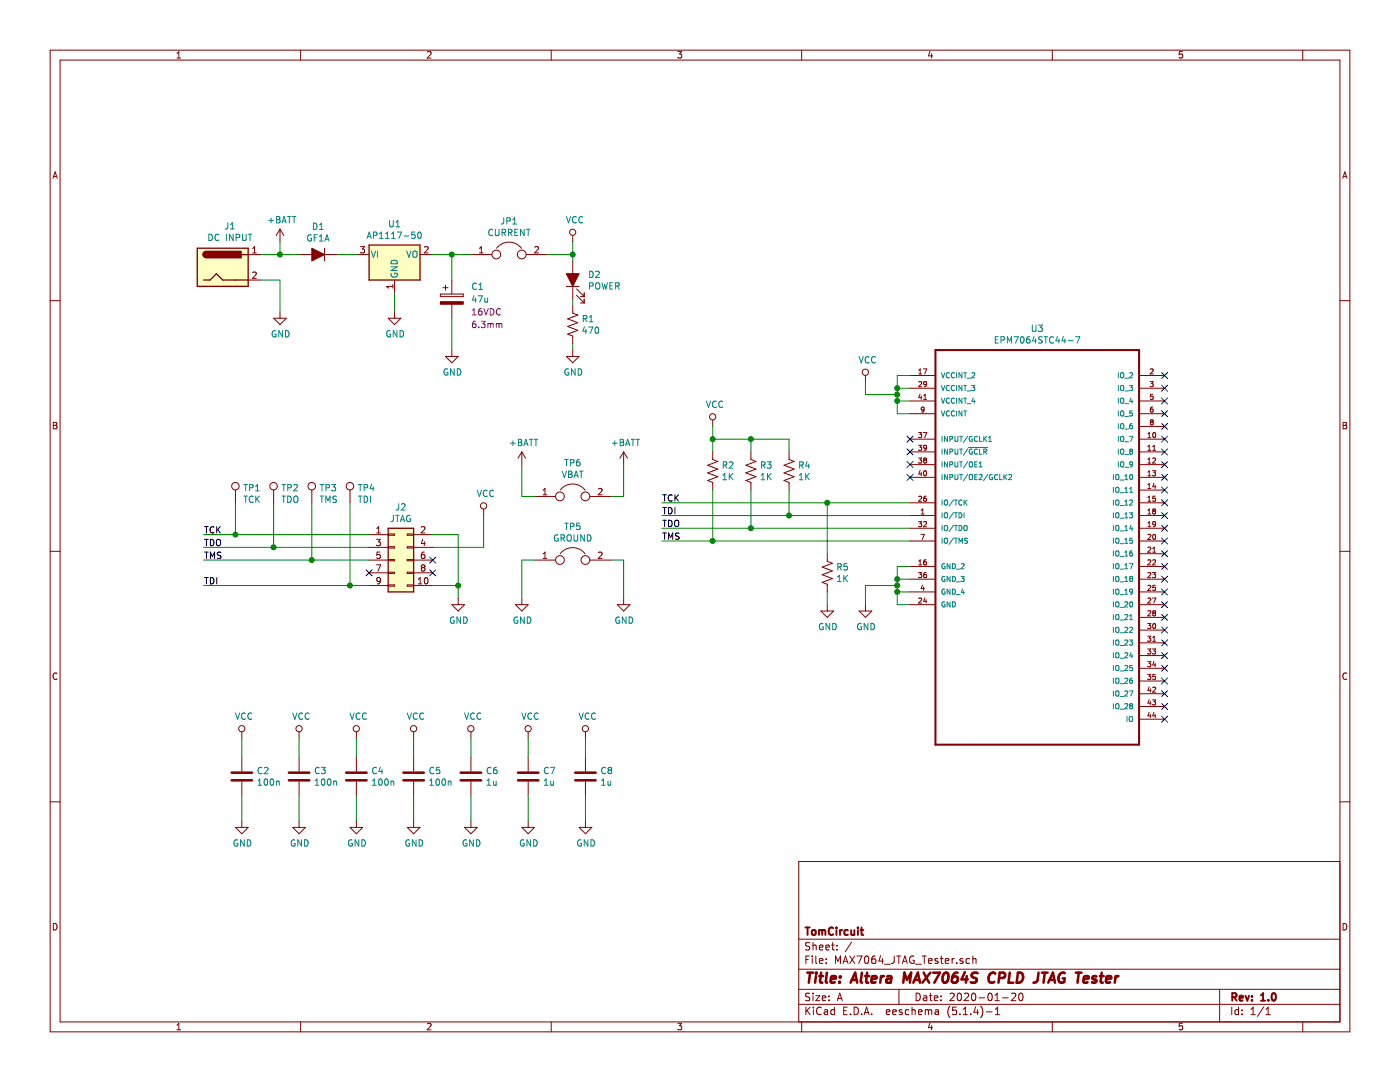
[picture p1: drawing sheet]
EESchema Schematic File Version 4
LIBS:MAX7064_JTAG_Tester-cache
EELAYER 30 0
EELAYER END
$Descr A 11000 8500
encoding utf-8
Sheet 1 1
Title "Altera MAX7064S CPLD JTAG Tester"
Date "2020-01-20"
Rev "1.0"
Comp "TomCircuit"
Comment1 ""
Comment2 ""
Comment3 ""
Comment4 ""
$EndDescr
$Comp
L Connector_Generic:Conn_02x05_Odd_Even J2
U 1 1
P 3100 4400
F 0 "J2" H 3150 4817 50  0000 C CNN
F 1 "JTAG" H 3150 4726 50  0000 C CNN
F 2 "Connectors_Samtec:SDL-110-X-XX_2x05" H 3100 4400 50  0001 C CNN
F 3 "~" H 3100 4400 50  0001 C CNN
	1    3100 4400
	1    0    0    -1  
$EndComp
$Comp
L Device:LED_ALT D2
U 1 1
P 4500 2200
F 0 "D2" V 4539 2082 50  0000 R CNN
F 1 "POWER" V 4448 2082 50  0000 R CNN
F 2 "LEDs:LED_0805_HandSoldering" H 4500 2200 50  0001 C CNN
F 3 "~" H 4500 2200 50  0001 C CNN
	1    4500 2200
	0    -1   -1   0   
$EndComp
$Comp
L Device:R_US R5
U 1 1
P 6500 4500
F 0 "R5" H 6568 4546 50  0000 L CNN
F 1 "1K" H 6568 4455 50  0000 L CNN
F 2 "Resistors_SMD:R_0805_HandSoldering" V 6540 4490 50  0001 C CNN
F 3 "~" H 6500 4500 50  0001 C CNN
	1    6500 4500
	1    0    0    -1  
$EndComp
$Comp
L Device:C C2
U 1 1
P 1900 6100
F 0 "C2" H 2015 6146 50  0000 L CNN
F 1 "100n" H 2015 6055 50  0000 L CNN
F 2 "Capacitors_SMD:C_0603_HandSoldering" H 1938 5950 50  0001 C CNN
F 3 "~" H 1900 6100 50  0001 C CNN
	1    1900 6100
	1    0    0    -1  
$EndComp
$Comp
L Device:R_US R4
U 1 1
P 6200 3700
F 0 "R4" H 6268 3746 50  0000 L CNN
F 1 "1K" H 6268 3655 50  0000 L CNN
F 2 "Resistors_SMD:R_0805_HandSoldering" V 6240 3690 50  0001 C CNN
F 3 "~" H 6200 3700 50  0001 C CNN
	1    6200 3700
	1    0    0    -1  
$EndComp
$Comp
L Device:R_US R3
U 1 1
P 5900 3700
F 0 "R3" H 5968 3746 50  0000 L CNN
F 1 "1K" H 5968 3655 50  0000 L CNN
F 2 "Resistors_SMD:R_0805_HandSoldering" V 5940 3690 50  0001 C CNN
F 3 "~" H 5900 3700 50  0001 C CNN
	1    5900 3700
	1    0    0    -1  
$EndComp
$Comp
L Device:R_US R2
U 1 1
P 5600 3700
F 0 "R2" H 5668 3746 50  0000 L CNN
F 1 "1K" H 5668 3655 50  0000 L CNN
F 2 "Resistors_SMD:R_0805_HandSoldering" V 5640 3690 50  0001 C CNN
F 3 "~" H 5600 3700 50  0001 C CNN
	1    5600 3700
	1    0    0    -1  
$EndComp
Wire Wire Line
	6500 3950 6500 4350
Wire Wire Line
	6200 4050 6200 3850
Wire Wire Line
	5900 4150 5900 3850
Wire Wire Line
	5600 4250 5600 3850
Wire Wire Line
	6500 3950 5200 3950
Connection ~ 6500 3950
Wire Wire Line
	5200 4050 6200 4050
Connection ~ 6200 4050
Wire Wire Line
	5900 4150 5200 4150
Connection ~ 5900 4150
Wire Wire Line
	5600 4250 5200 4250
Connection ~ 5600 4250
$Comp
L power:GND #PWR014
U 1 1
P 6500 4750
F 0 "#PWR014" H 6500 4500 50  0001 C CNN
F 1 "GND" H 6505 4577 50  0000 C CNN
F 2 "" H 6500 4750 50  0001 C CNN
F 3 "" H 6500 4750 50  0001 C CNN
	1    6500 4750
	1    0    0    -1  
$EndComp
Wire Wire Line
	6500 4650 6500 4750
Wire Wire Line
	6200 3550 6200 3450
Wire Wire Line
	6200 3450 5900 3450
Wire Wire Line
	5900 3450 5900 3550
Wire Wire Line
	5900 3450 5600 3450
Wire Wire Line
	5600 3450 5600 3550
Connection ~ 5900 3450
Wire Wire Line
	5600 3450 5600 3350
Connection ~ 5600 3450
$Comp
L power:VCC #PWR05
U 1 1
P 5600 3350
F 0 "#PWR05" H 5600 3200 50  0001 C CNN
F 1 "VCC" H 5617 3523 50  0000 C CNN
F 2 "" H 5600 3350 50  0001 C CNN
F 3 "" H 5600 3350 50  0001 C CNN
	1    5600 3350
	1    0    0    -1  
$EndComp
Text Label 5200 3950 0    50   ~ 0
TCK
Text Label 5200 4050 0    50   ~ 0
TDI
Text Label 5200 4150 0    50   ~ 0
TDO
Text Label 5200 4250 0    50   ~ 0
TMS
$Comp
L Device:R_US R1
U 1 1
P 4500 2550
F 0 "R1" H 4568 2596 50  0000 L CNN
F 1 "470" H 4568 2505 50  0000 L CNN
F 2 "Resistors_SMD:R_0805_HandSoldering" V 4540 2540 50  0001 C CNN
F 3 "~" H 4500 2550 50  0001 C CNN
	1    4500 2550
	1    0    0    -1  
$EndComp
$Comp
L power:GND #PWR07
U 1 1
P 4500 2750
F 0 "#PWR07" H 4500 2500 50  0001 C CNN
F 1 "GND" H 4505 2577 50  0000 C CNN
F 2 "" H 4500 2750 50  0001 C CNN
F 3 "" H 4500 2750 50  0001 C CNN
	1    4500 2750
	1    0    0    -1  
$EndComp
Wire Wire Line
	4500 2350 4500 2400
$Comp
L power:VCC #PWR01
U 1 1
P 4500 1900
F 0 "#PWR01" H 4500 1750 50  0001 C CNN
F 1 "VCC" H 4517 2073 50  0000 C CNN
F 2 "" H 4500 1900 50  0001 C CNN
F 3 "" H 4500 1900 50  0001 C CNN
	1    4500 1900
	1    0    0    -1  
$EndComp
Wire Wire Line
	4500 2700 4500 2750
$Comp
L power:GND #PWR04
U 1 1
P 3100 2450
F 0 "#PWR04" H 3100 2200 50  0001 C CNN
F 1 "GND" H 3105 2277 50  0000 C CNN
F 2 "" H 3100 2450 50  0001 C CNN
F 3 "" H 3100 2450 50  0001 C CNN
	1    3100 2450
	1    0    0    -1  
$EndComp
$Comp
L power:VCC #PWR021
U 1 1
P 3800 4050
F 0 "#PWR021" H 3800 3900 50  0001 C CNN
F 1 "VCC" H 3817 4223 50  0000 C CNN
F 2 "" H 3800 4050 50  0001 C CNN
F 3 "" H 3800 4050 50  0001 C CNN
	1    3800 4050
	1    0    0    -1  
$EndComp
Wire Wire Line
	3800 4300 3800 4050
Wire Wire Line
	3400 4300 3800 4300
Wire Wire Line
	3400 4200 3600 4200
Wire Wire Line
	3600 4200 3600 4600
Wire Wire Line
	3600 4600 3400 4600
$Comp
L power:GND #PWR022
U 1 1
P 3600 4700
F 0 "#PWR022" H 3600 4450 50  0001 C CNN
F 1 "GND" H 3605 4527 50  0000 C CNN
F 2 "" H 3600 4700 50  0001 C CNN
F 3 "" H 3600 4700 50  0001 C CNN
	1    3600 4700
	1    0    0    -1  
$EndComp
Wire Wire Line
	3600 4600 3600 4700
Connection ~ 3600 4600
NoConn ~ 3400 4400
NoConn ~ 3400 4500
NoConn ~ 2900 4500
Wire Wire Line
	2900 4200 1850 4200
Wire Wire Line
	2900 4300 2150 4300
Wire Wire Line
	2900 4400 2450 4400
Wire Wire Line
	2900 4600 2750 4600
Text Label 1600 4200 0    50   ~ 0
TCK
Text Label 1600 4300 0    50   ~ 0
TDO
Text Label 1600 4400 0    50   ~ 0
TMS
Text Label 1600 4600 0    50   ~ 0
TDI
$Comp
L Regulator_Linear:AP1117-50 U1
U 1 1
P 3100 2000
F 0 "U1" H 3100 2242 50  0000 C CNN
F 1 "AP1117-50" H 3100 2151 50  0000 C CNN
F 2 "TO_SOT_Packages_SMD:SOT-223-3_TabPin2" H 3100 2200 50  0001 C CNN
F 3 "http://www.diodes.com/datasheets/AP1117.pdf" H 3200 1750 50  0001 C CNN
	1    3100 2000
	1    0    0    -1  
$EndComp
Wire Wire Line
	3100 2300 3100 2450
Wire Wire Line
	4500 1900 4500 2000
Connection ~ 4500 2000
Wire Wire Line
	4500 2000 4500 2050
$Comp
L Device:CP C1
U 1 1
P 3550 2350
F 0 "C1" H 3700 2450 50  0000 L CNN
F 1 "47u" H 3700 2350 50  0000 L CNN
F 2 "Capacitors_SMD:CP_Elec_6.3x4.5" H 3588 2200 50  0001 C CNN
F 3 "~" H 3550 2350 50  0001 C CNN
F 4 "16VDC" H 3700 2250 50  0000 L CNN "Voltage"
F 5 "6.3mm" H 3700 2150 50  0000 L CNN "Case"
	1    3550 2350
	1    0    0    -1  
$EndComp
$Comp
L power:GND #PWR06
U 1 1
P 3550 2750
F 0 "#PWR06" H 3550 2500 50  0001 C CNN
F 1 "GND" H 3555 2577 50  0000 C CNN
F 2 "" H 3550 2750 50  0001 C CNN
F 3 "" H 3550 2750 50  0001 C CNN
	1    3550 2750
	1    0    0    -1  
$EndComp
Wire Wire Line
	3550 2500 3550 2750
Wire Wire Line
	3550 2200 3550 2000
Wire Wire Line
	3400 2000 3550 2000
Wire Wire Line
	4300 2000 4500 2000
$Comp
L Device:Jumper JP1
U 1 1
P 4000 2000
F 0 "JP1" H 4000 2264 50  0000 C CNN
F 1 "CURRENT" H 4000 2173 50  0000 C CNN
F 2 "Pin_Headers:Pin_Header_Straight_1x02_Pitch2.54mm" H 4000 2000 50  0001 C CNN
F 3 "~" H 4000 2000 50  0001 C CNN
	1    4000 2000
	1    0    0    -1  
$EndComp
Connection ~ 3550 2000
Wire Wire Line
	3550 2000 3700 2000
$Comp
L Connector:Barrel_Jack J1
U 1 1
P 1750 2100
F 0 "J1" H 1807 2425 50  0000 C CNN
F 1 "DC INPUT" H 1807 2334 50  0000 C CNN
F 2 "Connectors:Barrel_Jack_CUI_PJ-102AH" H 1800 2060 50  0001 C CNN
F 3 "~" H 1800 2060 50  0001 C CNN
	1    1750 2100
	1    0    0    -1  
$EndComp
$Comp
L Device:D_ALT D1
U 1 1
P 2500 2000
F 0 "D1" H 2500 1784 50  0000 C CNN
F 1 "GF1A" H 2500 1875 50  0000 C CNN
F 2 "Diodes_SMD:D_SMA_Handsoldering" H 2500 2000 50  0001 C CNN
F 3 "~" H 2500 2000 50  0001 C CNN
	1    2500 2000
	-1   0    0    1   
$EndComp
Wire Wire Line
	2050 2000 2200 2000
$Comp
L power:GND #PWR03
U 1 1
P 2200 2450
F 0 "#PWR03" H 2200 2200 50  0001 C CNN
F 1 "GND" H 2205 2277 50  0000 C CNN
F 2 "" H 2200 2450 50  0001 C CNN
F 3 "" H 2200 2450 50  0001 C CNN
	1    2200 2450
	1    0    0    -1  
$EndComp
Wire Wire Line
	2200 2200 2200 2450
Wire Wire Line
	2050 2200 2200 2200
Wire Wire Line
	2650 2000 2800 2000
$Comp
L power:VCC #PWR08
U 1 1
P 1900 5800
F 0 "#PWR08" H 1900 5650 50  0001 C CNN
F 1 "VCC" H 1917 5973 50  0000 C CNN
F 2 "" H 1900 5800 50  0001 C CNN
F 3 "" H 1900 5800 50  0001 C CNN
	1    1900 5800
	1    0    0    -1  
$EndComp
Wire Wire Line
	1900 5950 1900 5800
$Comp
L power:GND #PWR015
U 1 1
P 1900 6450
F 0 "#PWR015" H 1900 6200 50  0001 C CNN
F 1 "GND" H 1905 6277 50  0000 C CNN
F 2 "" H 1900 6450 50  0001 C CNN
F 3 "" H 1900 6450 50  0001 C CNN
	1    1900 6450
	1    0    0    -1  
$EndComp
Wire Wire Line
	1900 6250 1900 6450
$Comp
L Device:C C3
U 1 1
P 2350 6100
F 0 "C3" H 2465 6146 50  0000 L CNN
F 1 "100n" H 2465 6055 50  0000 L CNN
F 2 "Capacitors_SMD:C_0603_HandSoldering" H 2388 5950 50  0001 C CNN
F 3 "~" H 2350 6100 50  0001 C CNN
	1    2350 6100
	1    0    0    -1  
$EndComp
$Comp
L power:VCC #PWR09
U 1 1
P 2350 5800
F 0 "#PWR09" H 2350 5650 50  0001 C CNN
F 1 "VCC" H 2367 5973 50  0000 C CNN
F 2 "" H 2350 5800 50  0001 C CNN
F 3 "" H 2350 5800 50  0001 C CNN
	1    2350 5800
	1    0    0    -1  
$EndComp
Wire Wire Line
	2350 5950 2350 5800
$Comp
L power:GND #PWR016
U 1 1
P 2350 6450
F 0 "#PWR016" H 2350 6200 50  0001 C CNN
F 1 "GND" H 2355 6277 50  0000 C CNN
F 2 "" H 2350 6450 50  0001 C CNN
F 3 "" H 2350 6450 50  0001 C CNN
	1    2350 6450
	1    0    0    -1  
$EndComp
Wire Wire Line
	2350 6250 2350 6450
$Comp
L Device:C C4
U 1 1
P 2800 6100
F 0 "C4" H 2915 6146 50  0000 L CNN
F 1 "100n" H 2915 6055 50  0000 L CNN
F 2 "Capacitors_SMD:C_0603_HandSoldering" H 2838 5950 50  0001 C CNN
F 3 "~" H 2800 6100 50  0001 C CNN
	1    2800 6100
	1    0    0    -1  
$EndComp
$Comp
L power:VCC #PWR010
U 1 1
P 2800 5800
F 0 "#PWR010" H 2800 5650 50  0001 C CNN
F 1 "VCC" H 2817 5973 50  0000 C CNN
F 2 "" H 2800 5800 50  0001 C CNN
F 3 "" H 2800 5800 50  0001 C CNN
	1    2800 5800
	1    0    0    -1  
$EndComp
Wire Wire Line
	2800 5950 2800 5800
$Comp
L power:GND #PWR017
U 1 1
P 2800 6450
F 0 "#PWR017" H 2800 6200 50  0001 C CNN
F 1 "GND" H 2805 6277 50  0000 C CNN
F 2 "" H 2800 6450 50  0001 C CNN
F 3 "" H 2800 6450 50  0001 C CNN
	1    2800 6450
	1    0    0    -1  
$EndComp
Wire Wire Line
	2800 6250 2800 6450
$Comp
L Device:C C5
U 1 1
P 3250 6100
F 0 "C5" H 3365 6146 50  0000 L CNN
F 1 "100n" H 3365 6055 50  0000 L CNN
F 2 "Capacitors_SMD:C_0603_HandSoldering" H 3288 5950 50  0001 C CNN
F 3 "~" H 3250 6100 50  0001 C CNN
	1    3250 6100
	1    0    0    -1  
$EndComp
$Comp
L power:VCC #PWR011
U 1 1
P 3250 5800
F 0 "#PWR011" H 3250 5650 50  0001 C CNN
F 1 "VCC" H 3267 5973 50  0000 C CNN
F 2 "" H 3250 5800 50  0001 C CNN
F 3 "" H 3250 5800 50  0001 C CNN
	1    3250 5800
	1    0    0    -1  
$EndComp
Wire Wire Line
	3250 5950 3250 5800
$Comp
L power:GND #PWR018
U 1 1
P 3250 6450
F 0 "#PWR018" H 3250 6200 50  0001 C CNN
F 1 "GND" H 3255 6277 50  0000 C CNN
F 2 "" H 3250 6450 50  0001 C CNN
F 3 "" H 3250 6450 50  0001 C CNN
	1    3250 6450
	1    0    0    -1  
$EndComp
Wire Wire Line
	3250 6250 3250 6450
$Comp
L Device:C C6
U 1 1
P 3700 6100
F 0 "C6" H 3815 6146 50  0000 L CNN
F 1 "1u" H 3815 6055 50  0000 L CNN
F 2 "Capacitors_SMD:C_0603_HandSoldering" H 3738 5950 50  0001 C CNN
F 3 "~" H 3700 6100 50  0001 C CNN
	1    3700 6100
	1    0    0    -1  
$EndComp
$Comp
L power:VCC #PWR012
U 1 1
P 3700 5800
F 0 "#PWR012" H 3700 5650 50  0001 C CNN
F 1 "VCC" H 3717 5973 50  0000 C CNN
F 2 "" H 3700 5800 50  0001 C CNN
F 3 "" H 3700 5800 50  0001 C CNN
	1    3700 5800
	1    0    0    -1  
$EndComp
Wire Wire Line
	3700 5950 3700 5800
$Comp
L power:GND #PWR019
U 1 1
P 3700 6450
F 0 "#PWR019" H 3700 6200 50  0001 C CNN
F 1 "GND" H 3705 6277 50  0000 C CNN
F 2 "" H 3700 6450 50  0001 C CNN
F 3 "" H 3700 6450 50  0001 C CNN
	1    3700 6450
	1    0    0    -1  
$EndComp
Wire Wire Line
	3700 6250 3700 6450
$Comp
L Device:C C7
U 1 1
P 4150 6100
F 0 "C7" H 4265 6146 50  0000 L CNN
F 1 "1u" H 4265 6055 50  0000 L CNN
F 2 "Capacitors_SMD:C_0603_HandSoldering" H 4188 5950 50  0001 C CNN
F 3 "~" H 4150 6100 50  0001 C CNN
	1    4150 6100
	1    0    0    -1  
$EndComp
$Comp
L power:VCC #PWR013
U 1 1
P 4150 5800
F 0 "#PWR013" H 4150 5650 50  0001 C CNN
F 1 "VCC" H 4167 5973 50  0000 C CNN
F 2 "" H 4150 5800 50  0001 C CNN
F 3 "" H 4150 5800 50  0001 C CNN
	1    4150 5800
	1    0    0    -1  
$EndComp
Wire Wire Line
	4150 5950 4150 5800
$Comp
L power:GND #PWR020
U 1 1
P 4150 6450
F 0 "#PWR020" H 4150 6200 50  0001 C CNN
F 1 "GND" H 4155 6277 50  0000 C CNN
F 2 "" H 4150 6450 50  0001 C CNN
F 3 "" H 4150 6450 50  0001 C CNN
	1    4150 6450
	1    0    0    -1  
$EndComp
Wire Wire Line
	4150 6250 4150 6450
$Comp
L EPM7064STC44-7:EPM7064STC44-7 U3
U 1 1
P 8150 4150
F 0 "U3" H 8150 5720 50  0000 C CNN
F 1 "EPM7064STC44-7" H 8150 5629 50  0000 C CNN
F 2 "" H 8150 4150 50  0001 L BNN
F 3 "QFP-44" H 8150 4150 50  0001 L BNN
F 4 "51R9648" H 8150 4150 50  0001 L BNN "Field4"
F 5 "EPM7064STC44-7" H 8150 4150 50  0001 L BNN "Field5"
F 6 "-" H 8150 4150 50  0001 L BNN "Field6"
F 7 "Altera" H 8150 4150 50  0001 L BNN "Field7"
	1    8150 4150
	1    0    0    -1  
$EndComp
Wire Wire Line
	6800 3100 6800 3000
$Comp
L power:VCC #PWR024
U 1 1
P 6800 3000
F 0 "#PWR024" H 6800 2850 50  0001 C CNN
F 1 "VCC" H 6817 3173 50  0000 C CNN
F 2 "" H 6800 3000 50  0001 C CNN
F 3 "" H 6800 3000 50  0001 C CNN
	1    6800 3000
	1    0    0    -1  
$EndComp
Wire Wire Line
	6800 3100 7050 3100
Wire Wire Line
	7050 3100 7050 3150
Connection ~ 7050 3100
Wire Wire Line
	7150 2950 7050 2950
Wire Wire Line
	7050 2950 7050 3050
Wire Wire Line
	7150 3050 7050 3050
Connection ~ 7050 3050
Wire Wire Line
	7050 3050 7050 3100
Wire Wire Line
	7150 3150 7050 3150
Connection ~ 7050 3150
Wire Wire Line
	7050 3150 7050 3250
Wire Wire Line
	7150 3250 7050 3250
$Comp
L power:GND #PWR025
U 1 1
P 6800 4750
F 0 "#PWR025" H 6800 4500 50  0001 C CNN
F 1 "GND" H 6805 4577 50  0000 C CNN
F 2 "" H 6800 4750 50  0001 C CNN
F 3 "" H 6800 4750 50  0001 C CNN
	1    6800 4750
	1    0    0    -1  
$EndComp
Wire Wire Line
	6800 4750 6800 4600
Wire Wire Line
	6800 4600 7050 4600
Connection ~ 7050 4600
Wire Wire Line
	7050 4600 7050 4650
Wire Wire Line
	7150 4450 7050 4450
Wire Wire Line
	7050 4450 7050 4550
Wire Wire Line
	7150 4550 7050 4550
Wire Wire Line
	7050 4550 7050 4600
Connection ~ 7050 4550
Wire Wire Line
	7150 4650 7050 4650
Connection ~ 7050 4650
Wire Wire Line
	7050 4650 7050 4750
Wire Wire Line
	7150 4750 7050 4750
NoConn ~ 7150 3450
NoConn ~ 7150 3550
NoConn ~ 7150 3650
NoConn ~ 7150 3750
NoConn ~ 9150 2950
NoConn ~ 9150 3050
NoConn ~ 9150 3150
NoConn ~ 9150 3250
NoConn ~ 9150 3350
NoConn ~ 9150 3450
NoConn ~ 9150 3550
NoConn ~ 9150 3650
NoConn ~ 9150 3750
NoConn ~ 9150 3850
NoConn ~ 9150 3950
NoConn ~ 9150 4050
NoConn ~ 9150 4150
NoConn ~ 9150 4250
NoConn ~ 9150 4350
NoConn ~ 9150 4450
NoConn ~ 9150 4550
NoConn ~ 9150 4650
NoConn ~ 9150 4750
NoConn ~ 9150 4850
NoConn ~ 9150 4950
NoConn ~ 9150 5050
NoConn ~ 9150 5150
NoConn ~ 9150 5250
NoConn ~ 9150 5350
NoConn ~ 9150 5450
NoConn ~ 9150 5550
NoConn ~ 9150 5650
$Comp
L Device:C C8
U 1 1
P 4600 6100
F 0 "C8" H 4715 6146 50  0000 L CNN
F 1 "1u" H 4715 6055 50  0000 L CNN
F 2 "Capacitors_SMD:C_0603_HandSoldering" H 4638 5950 50  0001 C CNN
F 3 "~" H 4600 6100 50  0001 C CNN
	1    4600 6100
	1    0    0    -1  
$EndComp
$Comp
L power:VCC #PWR0101
U 1 1
P 4600 5800
F 0 "#PWR0101" H 4600 5650 50  0001 C CNN
F 1 "VCC" H 4617 5973 50  0000 C CNN
F 2 "" H 4600 5800 50  0001 C CNN
F 3 "" H 4600 5800 50  0001 C CNN
	1    4600 5800
	1    0    0    -1  
$EndComp
Wire Wire Line
	4600 5950 4600 5800
$Comp
L power:GND #PWR0102
U 1 1
P 4600 6450
F 0 "#PWR0102" H 4600 6200 50  0001 C CNN
F 1 "GND" H 4605 6277 50  0000 C CNN
F 2 "" H 4600 6450 50  0001 C CNN
F 3 "" H 4600 6450 50  0001 C CNN
	1    4600 6450
	1    0    0    -1  
$EndComp
Wire Wire Line
	4600 6250 4600 6450
$Comp
L Device:Jumper TP5
U 1 1
P 4500 4400
F 0 "TP5" H 4500 4664 50  0000 C CNN
F 1 "GROUND" H 4500 4573 50  0000 C CNN
F 2 "Pin_Headers:Pin_Header_Straight_1x02_Pitch2.54mm" H 4500 4400 50  0001 C CNN
F 3 "~" H 4500 4400 50  0001 C CNN
	1    4500 4400
	1    0    0    -1  
$EndComp
$Comp
L power:GND #PWR026
U 1 1
P 4100 4700
F 0 "#PWR026" H 4100 4450 50  0001 C CNN
F 1 "GND" H 4105 4527 50  0000 C CNN
F 2 "" H 4100 4700 50  0001 C CNN
F 3 "" H 4100 4700 50  0001 C CNN
	1    4100 4700
	1    0    0    -1  
$EndComp
$Comp
L power:GND #PWR027
U 1 1
P 4900 4700
F 0 "#PWR027" H 4900 4450 50  0001 C CNN
F 1 "GND" H 4905 4527 50  0000 C CNN
F 2 "" H 4900 4700 50  0001 C CNN
F 3 "" H 4900 4700 50  0001 C CNN
	1    4900 4700
	1    0    0    -1  
$EndComp
Wire Wire Line
	4900 4700 4900 4400
Wire Wire Line
	4900 4400 4800 4400
Wire Wire Line
	4200 4400 4100 4400
Wire Wire Line
	4100 4400 4100 4700
$Comp
L Connector:TestPoint TP1
U 1 1
P 1850 3950
F 0 "TP1" H 1908 4068 50  0000 L CNN
F 1 "TCK" H 1908 3977 50  0000 L CNN
F 2 "Measurement_Points:Measurement_Point_Square-SMD-Pad_Big" H 2050 3950 50  0001 C CNN
F 3 "~" H 2050 3950 50  0001 C CNN
	1    1850 3950
	1    0    0    -1  
$EndComp
$Comp
L Connector:TestPoint TP2
U 1 1
P 2150 3950
F 0 "TP2" H 2208 4068 50  0000 L CNN
F 1 "TDO" H 2208 3977 50  0000 L CNN
F 2 "Measurement_Points:Measurement_Point_Square-SMD-Pad_Big" H 2350 3950 50  0001 C CNN
F 3 "~" H 2350 3950 50  0001 C CNN
	1    2150 3950
	1    0    0    -1  
$EndComp
$Comp
L Connector:TestPoint TP3
U 1 1
P 2450 3950
F 0 "TP3" H 2508 4068 50  0000 L CNN
F 1 "TMS" H 2508 3977 50  0000 L CNN
F 2 "Measurement_Points:Measurement_Point_Square-SMD-Pad_Big" H 2650 3950 50  0001 C CNN
F 3 "~" H 2650 3950 50  0001 C CNN
	1    2450 3950
	1    0    0    -1  
$EndComp
$Comp
L Connector:TestPoint TP4
U 1 1
P 2750 3950
F 0 "TP4" H 2808 4068 50  0000 L CNN
F 1 "TDI" H 2808 3977 50  0000 L CNN
F 2 "Measurement_Points:Measurement_Point_Square-SMD-Pad_Big" H 2950 3950 50  0001 C CNN
F 3 "~" H 2950 3950 50  0001 C CNN
	1    2750 3950
	1    0    0    -1  
$EndComp
Wire Wire Line
	2750 3950 2750 4600
Connection ~ 2750 4600
Wire Wire Line
	2750 4600 1600 4600
Wire Wire Line
	2450 3950 2450 4400
Connection ~ 2450 4400
Wire Wire Line
	1850 3950 1850 4200
Connection ~ 1850 4200
Wire Wire Line
	1850 4200 1600 4200
Wire Wire Line
	1600 4400 2450 4400
Wire Wire Line
	2150 3950 2150 4300
Connection ~ 2150 4300
Wire Wire Line
	2150 4300 1600 4300
$Comp
L Device:Jumper TP6
U 1 1
P 4500 3900
F 0 "TP6" H 4500 4164 50  0000 C CNN
F 1 "VBAT" H 4500 4073 50  0000 C CNN
F 2 "Pin_Headers:Pin_Header_Straight_1x02_Pitch2.54mm" H 4500 3900 50  0001 C CNN
F 3 "~" H 4500 3900 50  0001 C CNN
	1    4500 3900
	1    0    0    -1  
$EndComp
Wire Wire Line
	4100 3900 4100 3650
Wire Wire Line
	4900 3900 4900 3650
Wire Wire Line
	4900 3900 4800 3900
Wire Wire Line
	4200 3900 4100 3900
$Comp
L power:+BATT #PWR?
U 1 1
P 2200 1900
F 0 "#PWR?" H 2200 1750 50  0001 C CNN
F 1 "+BATT" H 2215 2073 50  0000 C CNN
F 2 "" H 2200 1900 50  0001 C CNN
F 3 "" H 2200 1900 50  0001 C CNN
	1    2200 1900
	1    0    0    -1  
$EndComp
Wire Wire Line
	2200 1900 2200 2000
Connection ~ 2200 2000
Wire Wire Line
	2200 2000 2350 2000
$Comp
L power:+BATT #PWR?
U 1 1
P 4100 3650
F 0 "#PWR?" H 4100 3500 50  0001 C CNN
F 1 "+BATT" H 4115 3823 50  0000 C CNN
F 2 "" H 4100 3650 50  0001 C CNN
F 3 "" H 4100 3650 50  0001 C CNN
	1    4100 3650
	1    0    0    -1  
$EndComp
$Comp
L power:+BATT #PWR?
U 1 1
P 4900 3650
F 0 "#PWR?" H 4900 3500 50  0001 C CNN
F 1 "+BATT" H 4915 3823 50  0000 C CNN
F 2 "" H 4900 3650 50  0001 C CNN
F 3 "" H 4900 3650 50  0001 C CNN
	1    4900 3650
	1    0    0    -1  
$EndComp
Wire Wire Line
	6500 3950 7150 3950
Wire Wire Line
	6200 4050 7150 4050
Wire Wire Line
	5900 4150 7150 4150
Wire Wire Line
	5600 4250 7150 4250
$EndSCHEMATC
